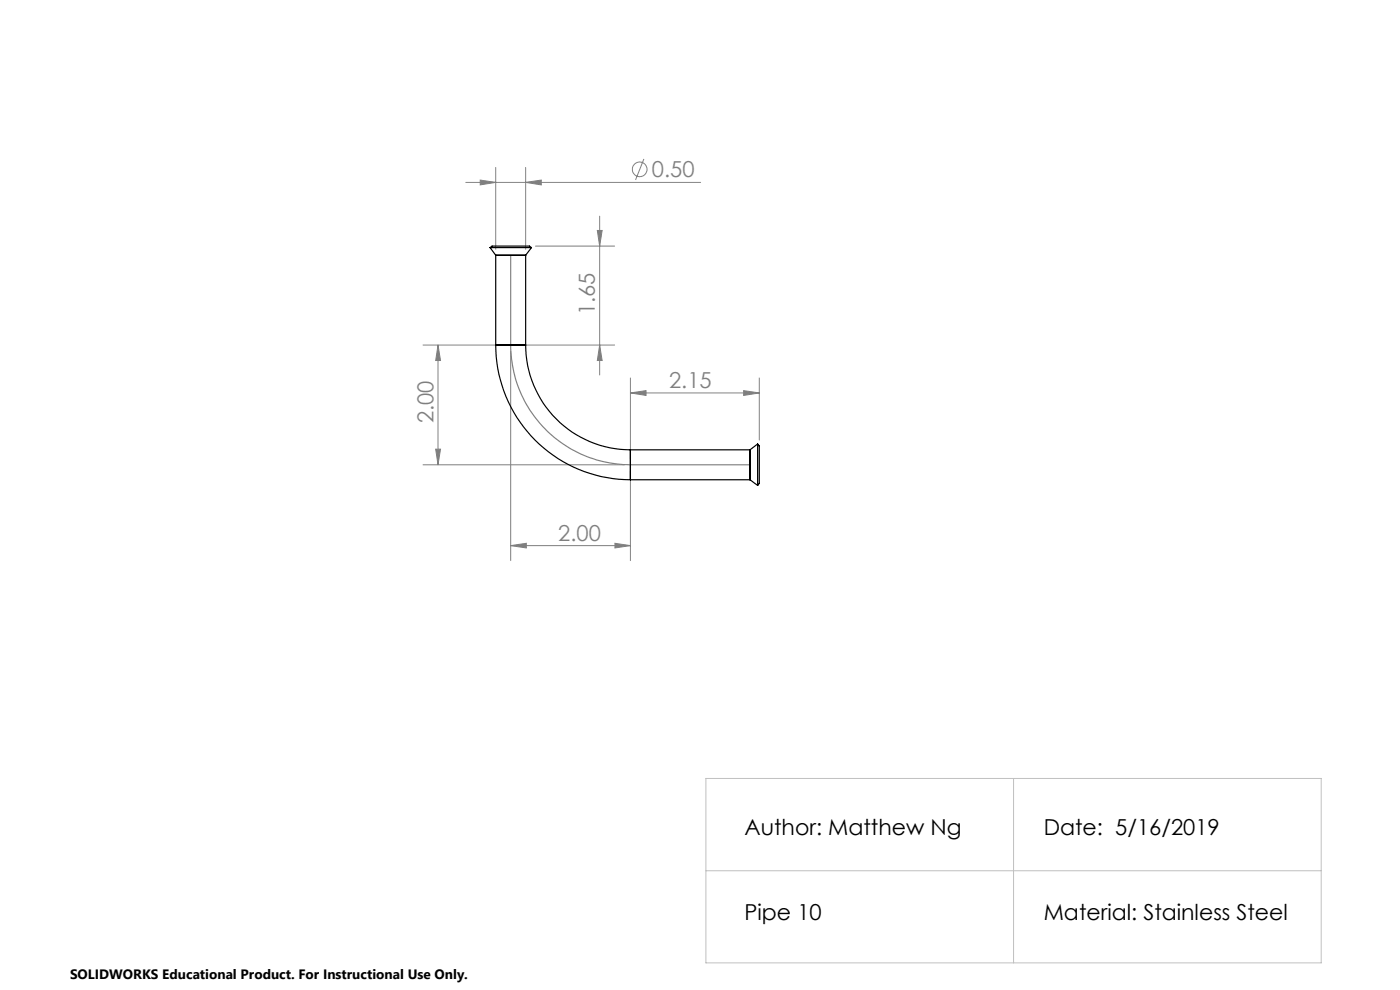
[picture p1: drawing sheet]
<svg xmlns="http://www.w3.org/2000/svg" width="297mm" height="210mm" viewBox="0 0 297 210" stroke-linecap="round" stroke-linejoin="round" font-family="sans-serif">
<g fill="none" stroke="#808080" stroke-width=".21">
<path d="M98.8 38.7h49.8M101.9 38.2l3.3 .5-3.3 .5zM105.2 35.5v17.4M111.5 38.7l3.3-.5v1zM111.5 35.5v17.4M136.6 33.7l-1.8 4.5M113.6 52.2h16.8M126.7 48.9h1l-.5 3.3zM127.2 45.9v33.6M89.7 73.2h17.4M92.9 73.2l.6 3.3h-1.1zM92.9 73.2v25.4"/>
<path d="M108.3 74.5v44.4M109.6 73.2h20.8M127.2 73.2l.5 3.3h-1zM89.7 98.6h42.8M92.4 95.3h1.1l-.6 3.3zM133.7 83.4l3.4-.5v1zM133.7 80.2v17.1M133.7 99.9v19M133.7 83.4h27.4M157.8 82.9l3.3 .5-3.3 .5zM161.1 80.2v13.1M108.3 115.7l3.4-.5v1z"/>
<path d="M108.3 115.7h25.4M130.5 115.2l3.2 .5-3.2 .5z"/>
<circle cx="135.7" cy="35.9" r="1.55"/>
</g>
<path d="M108.3 54.1v19.1a25.5 25.5 0 0 0 25.4 25.4h25.4" fill="none" stroke="#808080" stroke-width=".25"/>
<path d="M149.8 165.1h130.5v39.1h-130.5zM215 165.1v39.1M149.8 184.7h130.5" fill="none" stroke="#c0c0c0" stroke-width=".21"/>
<g fill="#808080">
<path d="M133.7 83.4l3.4-.5v1zM157.8 82.9l3.3 .5-3.3 .5zM108.3 115.7l3.4-.5v1zM130.5 115.2l3.2 .5-3.2 .5zM101.9 38.2l3.3 .5-3.3 .5zM111.5 38.7l3.3-.5v1z"/>
<path d="M127.2 73.2l.5 3.3h-1zM126.7 48.9h1l-.5 3.3zM92.4 95.3h1.1l-.6 3.3zM92.9 73.2l.6 3.3h-1.1z"/>
</g>
<g fill="none" stroke="#000" stroke-width=".25">
<path d="M104 52.5h8.7M104 52.5l.4-.3h6.7a2.01 2.01 0 0 1 1.6 .3M104 52.5l1.2 1.6M105.2 54.1h6.3M105.2 54.1v19.1M111.5 54.1v19.1M112.7 52.5l-1.2 1.6M105.2 73.2a28.6 28.6 0 0 0 28.5 28.6M105.2 73.2h6.3M111.5 73.2a22.3 22.3 0 0 0 22.2 22.2M133.7 95.4v6.4M133.7 95.4h25.4"/>
<path d="M159.1 95.4v6.4M160.7 94.2v8.8M160.7 94.2a2.19 2.19 0 0 1 .4 2v6.3l-.4 .5M160.7 94.2l-1.6 1.2M133.7 101.8h25.4M159.1 101.8l1.6 1.2"/>
</g>
<g font-size="4.7" fill="#808080">
<text x="138.3" y="37.6">0.50</text>
<text x="126.2" y="66.9" transform="rotate(-90 126.2 66.9)">1.65</text>
<text x="141.9" y="82.3">2.15</text>
<text x="91.9" y="89.8" transform="rotate(-90 91.9 89.8)">2.00</text>
<text x="118.4" y="114.7">2.00</text>
</g>
<g font-size="4.7">
<text x="157.9" y="177.1">Author: Matthew Ng</text>
<text x="221.4" y="177.1">Date: 5/16/2019</text>
<text x="157.9" y="195.1">Pipe 10</text>
<text x="221.4" y="195.1">Material: Stainless Steel</text>
</g>
<text font-size="2.9" x="14.9" y="207.6">SOLIDWORKS Educational Product. For Instructional Use Only.</text>
</svg>
